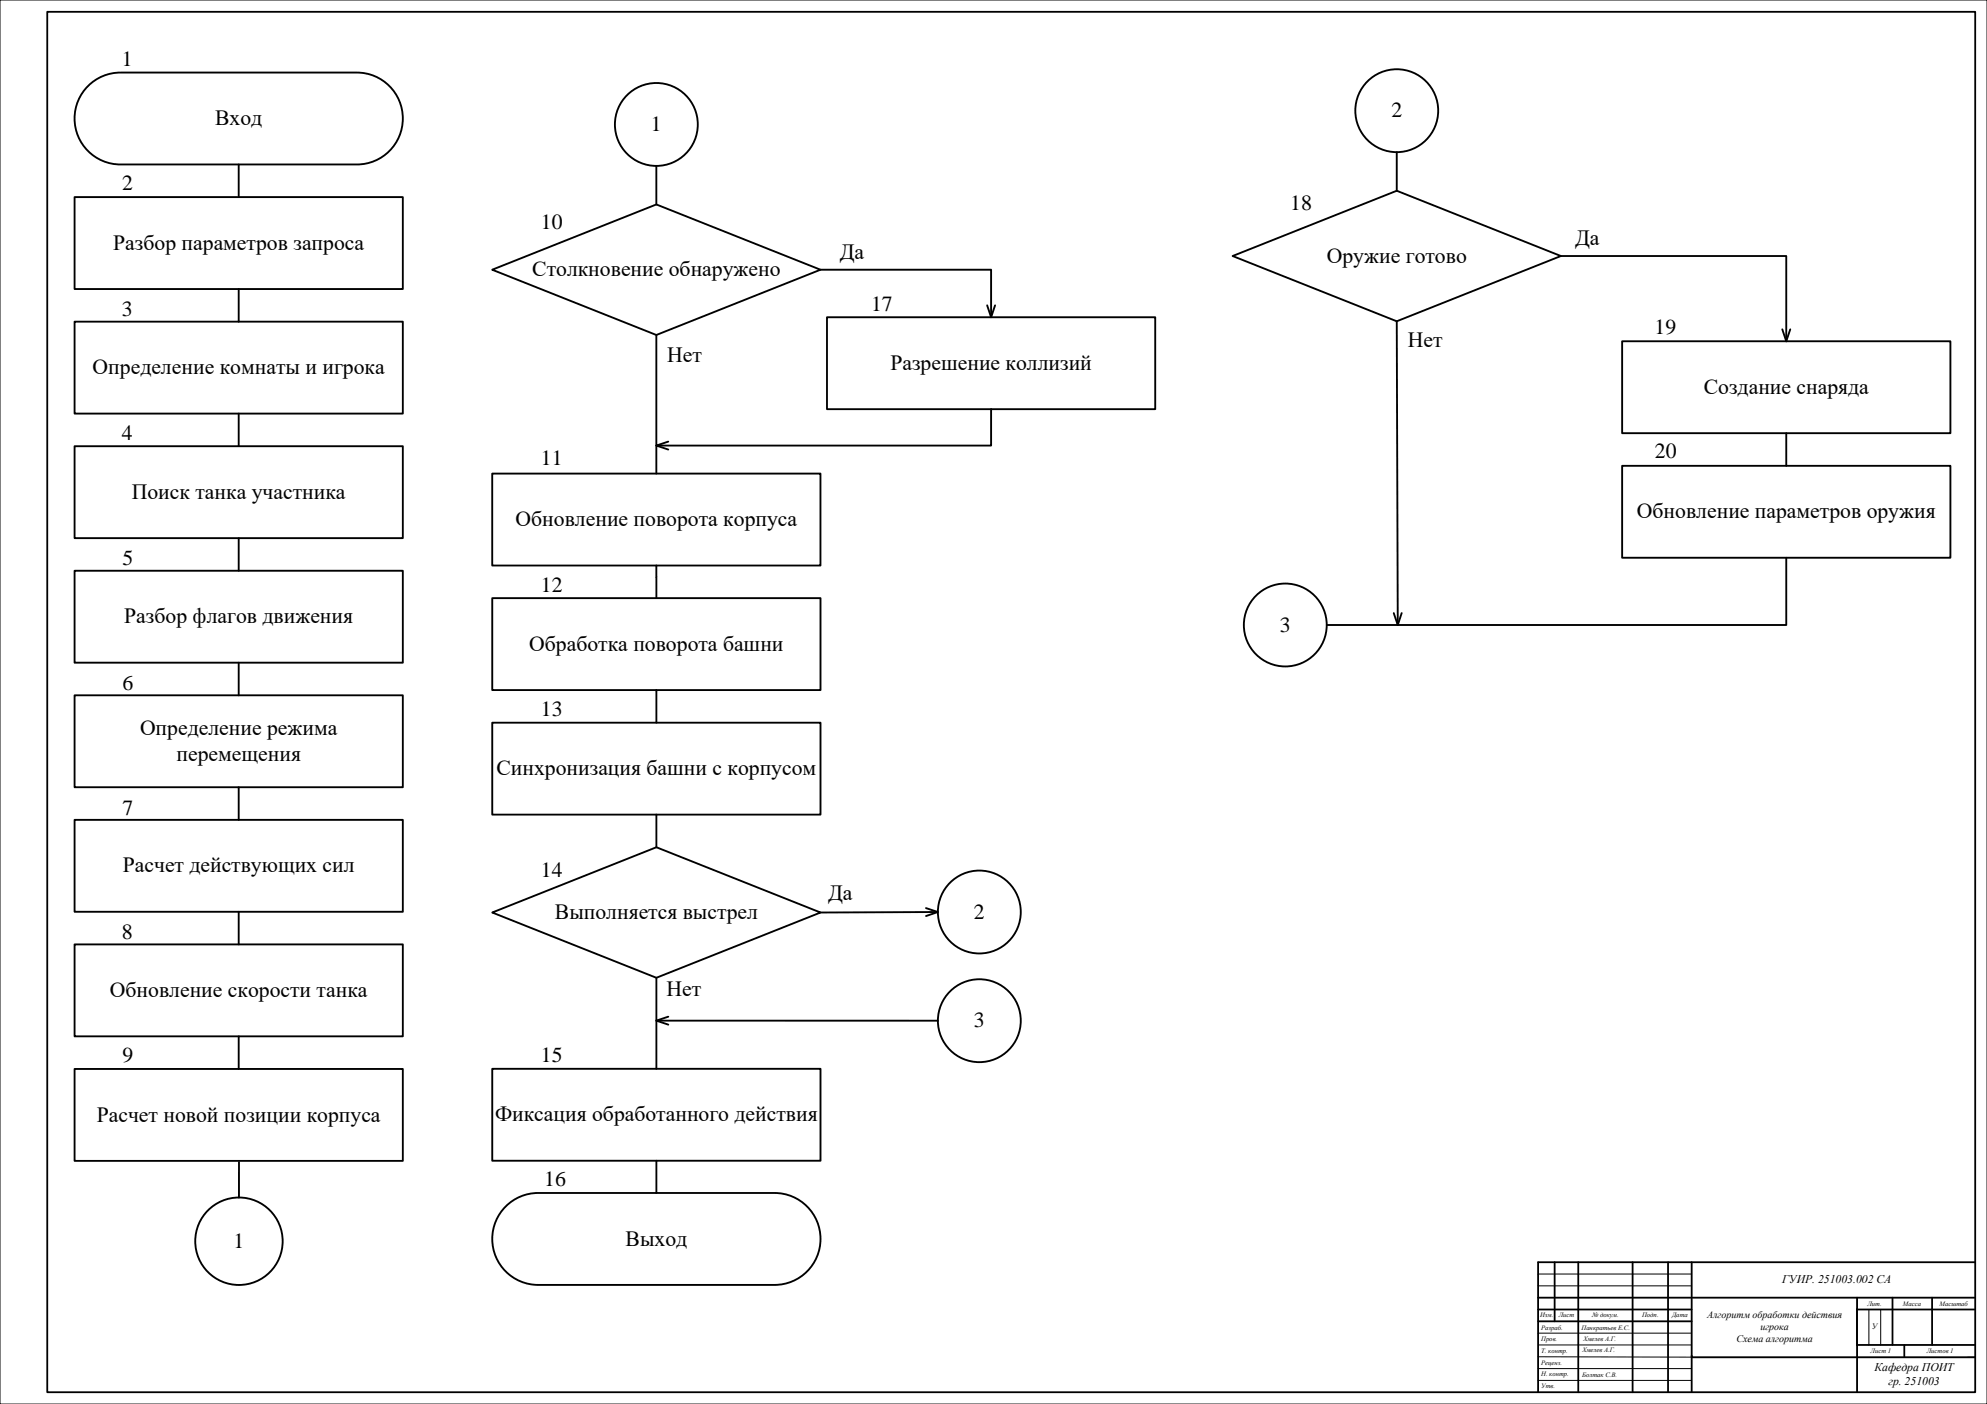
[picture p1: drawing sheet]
<svg xmlns="http://www.w3.org/2000/svg" width="841mm" height="594mm" viewBox="0 0 841 594" stroke-linecap="round" stroke-linejoin="round" font-family="sans-serif">
<path d="M0 0h841v594h-841zM651 539h65M651 544h65M785.8 553.5v15.9M791 554v15M796 554v15M651 574l65 .2M651 579h65M651 569h65M651 564h65M832.8 574.2h3.2zM651 584h65" fill="none" stroke="#000" stroke-width=".42"/>
<g fill="none" stroke="#000" stroke-width=".76">
<path d="M20 5h816v584h-816zM658 534v25M668 534v55M691 534v55M706 534v55M716 534v55M836 534h-185v55M651 549h185M651 559h65M651 554h65M786 549v40M786 554h50"/>
<path d="M801 549v20M817.7 549v20M786 569h50M806 569v5"/>
</g>
<path d="M716 573.5v.7h120" fill="none" stroke="#000" stroke-width=".79"/>
<path d="M37.3 36.4a19.4 19.4 0 0 1 13.7-5.7h100a19.4 19.4 0 0 1 19.5 19.4 19.4 19.4 0 0 1-19.5 19.5h-100a19.4 19.4 0 0 1-18-12 19.4 19.4 0 0 1 4.3-21.2z" fill-rule="evenodd" fill="#fff"/>
<path d="M37.3 36.4a19.4 19.4 0 0 1 13.7-5.7h100a19.4 19.4 0 0 1 19.5 19.4 19.4 19.4 0 0 1-19.5 19.5h-100a19.4 19.4 0 0 1-18-12 19.4 19.4 0 0 1 4.3-21.2z" fill="none" stroke="#000" stroke-width=".79"/>
<path d="M31.6 83.4h138.9v38.9h-138.9z" fill-rule="evenodd" fill="#fff"/>
<path d="M31.6 83.4h138.9v38.9h-138.9z" fill="none" stroke="#000" stroke-width=".79"/>
<path d="M31.6 136.1h138.9v38.9h-138.9z" fill-rule="evenodd" fill="#fff"/>
<path d="M31.6 136.1h138.9v38.9h-138.9z" fill="none" stroke="#000" stroke-width=".79"/>
<path d="M31.6 188.8h138.9v38.9h-138.9z" fill-rule="evenodd" fill="#fff"/>
<path d="M31.6 188.8h138.9v38.9h-138.9z" fill="none" stroke="#000" stroke-width=".79"/>
<path d="M31.6 241.5h138.9v38.9h-138.9z" fill-rule="evenodd" fill="#fff"/>
<path d="M31.6 241.5h138.9v38.9h-138.9z" fill="none" stroke="#000" stroke-width=".79"/>
<path d="M31.6 294.2h138.9v38.9h-138.9z" fill-rule="evenodd" fill="#fff"/>
<path d="M31.6 294.2h138.9v38.9h-138.9z" fill="none" stroke="#000" stroke-width=".79"/>
<path d="M31.6 346.9h138.9v38.8h-138.9z" fill-rule="evenodd" fill="#fff"/>
<path d="M31.6 346.9h138.9v38.8h-138.9z" fill="none" stroke="#000" stroke-width=".79"/>
<path d="M31.6 399.5h138.9v38.9h-138.9z" fill-rule="evenodd" fill="#fff"/>
<path d="M31.6 399.5h138.9v38.9h-138.9z" fill="none" stroke="#000" stroke-width=".79"/>
<path d="M31.6 452.2h138.9v38.9h-138.9z" fill-rule="evenodd" fill="#fff"/>
<path d="M31.6 452.2h138.9v38.9h-138.9z" fill="none" stroke="#000" stroke-width=".79"/>
<path d="M350 134.2h138.9v38.9h-138.9z" fill-rule="evenodd" fill="#fff"/>
<path d="M350 134.2h138.9v38.9h-138.9z" fill="none" stroke="#000" stroke-width=".79"/>
<path d="M208.3 200.4h139v38.9h-139z" fill-rule="evenodd" fill="#fff"/>
<path d="M208.3 200.4h139v38.9h-139z" fill="none" stroke="#000" stroke-width=".79"/>
<path d="M208.3 253.1h139v38.8h-139z" fill-rule="evenodd" fill="#fff"/>
<path d="M208.3 253.1h139v38.8h-139z" fill="none" stroke="#000" stroke-width=".79"/>
<path d="M208.3 305.7h139v38.9h-139z" fill-rule="evenodd" fill="#fff"/>
<path d="M208.3 305.7h139v38.9h-139z" fill="none" stroke="#000" stroke-width=".79"/>
<circle cx="101.1" cy="525.1" r="18.5" fill="#fff"/>
<g fill="none" stroke="#000" stroke-width=".79">
<path d="M101.2 491.6l-.1 15"/>
<circle cx="101.1" cy="525.1" r="18.5"/>
</g>
<circle cx="277.8" cy="52.7" r="17.5" fill="#fff"/>
<circle cx="277.8" cy="52.7" r="17.5" fill="none" stroke="#000" stroke-width=".79"/>
<path d="M208.3 114.1l69.5-27.6 69.5 27.6-69.5 27.6z" fill-rule="evenodd" fill="#fff"/>
<path d="M208.3 114.1l69.5-27.6 69.5 27.6-69.5 27.6z" fill="none" stroke="#000" stroke-width=".79"/>
<path d="M208.3 386.1l69.5-27.7 69.5 27.7-69.5 27.6z" fill-rule="evenodd" fill="#fff"/>
<path d="M208.3 386.1l69.5-27.7 69.5 27.7-69.5 27.6z" fill="none" stroke="#000" stroke-width=".79"/>
<path d="M208.3 452.2h139v38.9h-139z" fill-rule="evenodd" fill="#fff"/>
<path d="M208.3 452.2h139v38.9h-139z" fill="none" stroke="#000" stroke-width=".79"/>
<path d="M521.7 108.3l69.5-27.6 69.4 27.6-69.4 27.6z" fill-rule="evenodd" fill="#fff"/>
<path d="M521.7 108.3l69.5-27.6 69.4 27.6-69.4 27.6z" fill="none" stroke="#000" stroke-width=".79"/>
<path d="M214 510.4a19.4 19.4 0 0 1 13.8-5.7h100a19.4 19.4 0 0 1 19.5 19.5 19.4 19.4 0 0 1-19.5 19.4h-100a19.4 19.4 0 0 1-18-12 19.4 19.4 0 0 1 4.2-21.2z" fill-rule="evenodd" fill="#fff"/>
<path d="M214 510.4a19.4 19.4 0 0 1 13.8-5.7h100a19.4 19.4 0 0 1 19.5 19.5 19.4 19.4 0 0 1-19.5 19.4h-100a19.4 19.4 0 0 1-18-12 19.4 19.4 0 0 1 4.2-21.2z" fill="none" stroke="#000" stroke-width=".79"/>
<path d="M686.6 144.4h138.9v38.9h-138.9z" fill-rule="evenodd" fill="#fff"/>
<path d="M686.6 144.4h138.9v38.9h-138.9z" fill="none" stroke="#000" stroke-width=".79"/>
<path d="M686.6 197.1h138.9v38.9h-138.9z" fill-rule="evenodd" fill="#fff"/>
<g fill="none" stroke="#000" stroke-width=".79">
<path d="M101 69.6v13.8M277.8 70.2v16.3M347.3 114.1h72.2v20.1M660.6 108.3h95.4v36.1M101 122.3v13.8M417.8 129.2l1.7 5 1.7-5M591.2 135.9l.4 128.5M754.4 139.3l1.6 5.1 1.7-5.1M277.8 141.7v58.7M101 175v13.8M419.5 173.1v15.4h-141.7M282.8 186.8l-5 1.7 5 1.7"/>
<path d="M686.6 197.1h138.9v38.9h-138.9zM756 183.3v13.8M101 227.7v13.8M277.8 239.3v13.8M756 236v28.4h-224.1M593.3 259.4l-1.7 5-1.7-5M537 262.7l-5.1 1.7 5.1 1.7M101 280.4v13.8M277.8 291.9v13.8M101 333.1v13.8M277.8 344.6v13.8M101 385.7v13.8"/>
<path d="M101 438.4v13.8M277.8 491.1v13.6"/>
</g>
<circle cx="414.5" cy="385.8" r="17.5" fill="#fff"/>
<circle cx="414.5" cy="385.8" r="17.5" fill="none" stroke="#000" stroke-width=".79"/>
<circle cx="414.5" cy="431.8" r="17.5" fill="#fff"/>
<g fill="none" stroke="#000" stroke-width=".79">
<path d="M391.9 384.2l5.1 1.6-5.1 1.7M397 385.8l-49.7 .3M277.8 413.7v38.5M277.8 431.8h119.2M282.9 430.1l-5.1 1.7 5.1 1.7"/>
<circle cx="414.5" cy="431.8" r="17.5"/>
</g>
<circle cx="591.2" cy="46.8" r="17.5" fill="#fff"/>
<circle cx="591.2" cy="46.8" r="17.5" fill="none" stroke="#000" stroke-width=".79"/>
<circle cx="544" cy="264.4" r="17.5" fill="#fff"/>
<g fill="none" stroke="#000" stroke-width=".79">
<path d="M591.2 64.4v16.3"/>
<circle cx="544" cy="264.4" r="17.5"/>
</g>
<g font-size="9.2">
<text x="51.5" y="28.1">1</text>
<text x="91.1" y="52.9">Вход</text>
<text x="588.9" y="49.6">2</text>
<text x="275.5" y="55.4">1</text>
<text x="51.7" y="80.5">2</text>
<text x="546.1" y="88.8">18</text>
<text x="229" y="96.9">10</text>
<text x="47.9" y="105.6">Разбор параметров запроса</text>
<text x="666.6" y="103.5">Да</text>
<text x="355.4" y="109.7">Да</text>
<text x="561.6" y="111.1">Оружие готово</text>
<text x="225.2" y="116.9">Столкновение обнаружено</text>
<text x="368.7" y="131.6">17</text>
<text x="51.5" y="133.6">3</text>
<text x="700.3" y="141.2">19</text>
<text x="595.9" y="146.7">Нет</text>
<text x="282.4" y="153.1">Нет</text>
<text x="39.2" y="158.3">Определение комнаты и игрока</text>
<text x="376.8" y="156.4">Разрешение коллизий</text>
<text x="721.1" y="166.6">Создание снаряда</text>
<text x="51.5" y="186">4</text>
<text x="229" y="196.7">11</text>
<text x="700.5" y="193.9">20</text>
<text x="55.8" y="211">Поиск танка участника</text>
<text x="692.8" y="219.3">Обновление параметров оружия</text>
<text x="218.2" y="222.6">Обновление поворота корпуса</text>
<text x="51.9" y="239.2">5</text>
<text x="229" y="250.3">12</text>
<text x="52.6" y="263.7">Разбор флагов движения</text>
<text x="541.7" y="267.2">3</text>
<text x="224" y="275.3">Обработка поворота башни</text>
<text x="51.9" y="292">6</text>
<text x="229" y="303.1">13</text>
<text x="59.3" y="310.9">Определение режима</text>
<text x="74.7" y="321.9">перемещения</text>
<text x="210.1" y="328">Синхронизация башни с корпусом</text>
<text x="51.9" y="344.7">7</text>
<text x="52" y="369.1">Расчет действующих сил</text>
<text x="229" y="371">14</text>
<text x="350.5" y="380.9">Да</text>
<text x="234.8" y="388.8">Выполняется выстрел</text>
<text x="412.2" y="388.6">2</text>
<text x="51.5" y="397.1">8</text>
<text x="46.5" y="421.8">Обновление скорости танка</text>
<text x="282.1" y="421.4">Нет</text>
<text x="412.2" y="434.6">3</text>
<text x="51.9" y="449.5">9</text>
<text x="229" y="449.1">15</text>
<text x="41" y="474.5">Расчет новой позиции корпуса</text>
<text x="209.5" y="474.4">Фиксация обработанного действия</text>
<text x="230.4" y="501.9">16</text>
<text x="98.8" y="527.9">1</text>
<text x="264.8" y="526.9">Выход</text>
</g>
<g font-size="5">
<text x="754.3" y="542.6">ГУИР. 251003.002 СА</text>
<text x="793.3" y="579.9">Кафедра ПОИТ</text>
<text x="799.3" y="585.8">гр. 251003</text>
</g>
<g font-size="4.2">
<text x="722.5" y="557.8">Алгоритм обработки действия</text>
<text x="745.1" y="562.9">игрока</text>
<text x="735" y="567.9">Схема алгоритма</text>
</g>
<text font-size="3.5" x="792.2" y="562.4">У</text>
<g font-size="2.8">
<text x="651.9" y="557.4">Изм.</text>
<text x="659.7" y="557.4">Лист</text>
<text x="673.8" y="557.4">№ докум.</text>
<text x="695" y="557.4">Подп.</text>
<text x="707.7" y="557.4">Дата</text>
<text x="790.4" y="552.4">Лит.</text>
<text x="805.4" y="552.4">Масса</text>
<text x="820.9" y="552.4">Масштаб</text>
<text x="652.3" y="562.5">Разраб.</text>
<text x="669.4" y="562.7">Панкратьев Е.С.</text>
<text x="652.3" y="567.5">Пров.</text>
<text x="670.1" y="567.5">Хмелев А.Г.</text>
<text x="652.3" y="572.3">Т. контр.</text>
<text x="669.7" y="572.1">Хмелев А.Г.</text>
<text x="791.7" y="572.5">Лист 1</text>
<text x="815.5" y="572.5">Листов 1</text>
<text x="652.3" y="577.6">Реценз.</text>
<text x="652.3" y="582.3">Н. контр.</text>
<text x="652.3" y="587.2">Утв.</text>
<text x="669.7" y="582.4">Болтак С.В.</text>
</g>
</svg>
